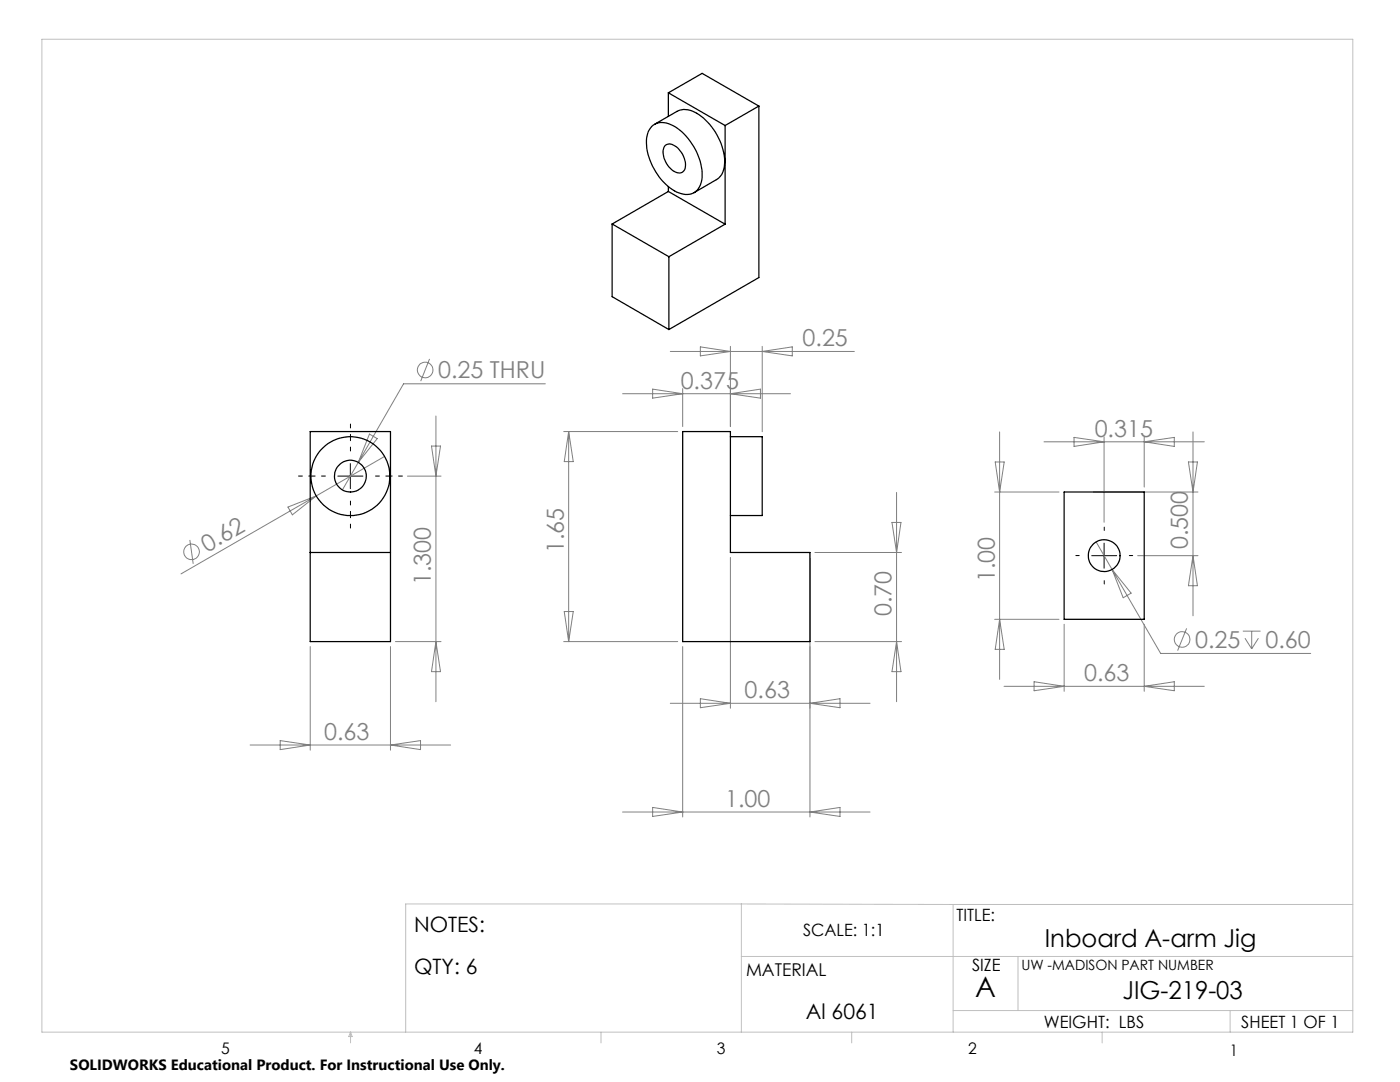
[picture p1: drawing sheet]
<svg xmlns="http://www.w3.org/2000/svg" width="279mm" height="216mm" viewBox="0 0 279 216" stroke-linecap="round" stroke-linejoin="round" font-family="sans-serif">
<g fill="none" stroke="#808080" stroke-width=".2">
<path d="M85.7 71.6l-1.7 4.5M108.8 76.6h-28.3l-9 15.7M124.2 78.6h33.6M130.2 77.6l6 1-6 .8zM133.8 70.1h36.7M136.2 77.5v7.6M139.8 69.2l6 .9-6 .9zM145.8 78.6l6-1v1.8zM145.8 69.1v16M152.1 69.1v17M152.1 70.1l6-.9v1.8zM63.1 99l-27 15.5"/>
<path d="M71.5 92.3l-3.2 5.5M73.7 86.6l1.6 .9-3.8 4.8zM76.7 91.1l-13.6 7.9M81.3 95h6.7M86.1 89h1.8l-.9 6zM87 83v57M112.5 86.1h22.8M113.5 86.1v41.9M113.5 86.1l.9 6h-1.8zM178.9 98.2v41.8M198.5 98.2h12.8M198.6 92.2h1.8l-.9 6z"/>
<path d="M199.5 86.2v49.4M208.4 88.2h31.9M214.3 87.3l6 .9-6 .9zM218.2 98.2h20.9M220.3 87.2v17M228.4 87.2v10M228.4 88.2l6-.9v1.8zM237.2 92.2h1.8l-.9 6zM238.1 86.2v36.7M37.9 107.7l.7 4.8M57.5 101.2l5.6-2.2-4.8 3.7zM145.8 111.2v30.1"/>
<path d="M161.6 111.2v51.8M162.6 110.2h17.3M178 104.2h1.8l-.9 6zM218.8 108.1l12.8 22.3h30M221.9 113.6l3.8 4.8-1.5 .9zM227 110.9h12.1M238.1 110.9l.9 6h-1.8zM61.9 129v20.7M77.9 129v20.7M78.9 128h9.1M87 128l.9 6h-1.8zM112.5 128h22.8"/>
<path d="M112.6 122h1.8l-.9 6zM136.2 129v34M139.8 139.4l6 .9-6 .9zM162.6 128h17.3M178.9 128l.9 6h-1.8zM198.5 123.6h12.8M199.5 123.6l.9 6h-1.8zM200.4 136.9h39.9M206.4 136l6 .9-6 .9zM212.4 124.6v13.3M228.4 124.6v13.3M228.4 136.9l6-.9v1.8z"/>
<path d="M236.8 125.4l-1.8 4.4M248 125.9h3.6M248.5 127.4l1.3 2.1M249.8 125.9v3.6M251.1 127.4l-1.3 2.1M49.9 148.7h40M55.9 147.8l6 .9-6 .9zM77.9 148.7l6-.9v1.8zM133.8 140.3h39.8M161.6 140.3l6-.9v1.8zM124.2 162h49.4M130.2 161.1l6 .9-6 .9z"/>
<path d="M161.6 162l6-.9v1.8z"/>
<circle cx="84.8" cy="73.8" r="1.55"/>
<circle cx="38.2" cy="110.1" r="1.56"/>
<circle cx="235.9" cy="127.6" r="1.55"/>
</g>
<path d="M215.4 110.9h-.7M220.4 105.9v-.7M220.4 115.9v.6M225.4 110.9h.7" fill="none" stroke="#000" stroke-width=".2" stroke-dasharray="15.2 1.3 1.3 1.3"/>
<path d="M64.9 95h-5.3M69.9 90v-5.4M69.9 100v5.4M74.9 95h5.4" fill="none" stroke="#000" stroke-width=".2" stroke-dasharray="15.2 1.3 1.3 1.3" stroke-dashoffset="14.5"/>
<path d="M67.4 95h5M69.9 92.5v5M217.9 110.9h4.9M220.3 108.4v5" fill="none" stroke="#000" stroke-width=".2"/>
<g fill="none" stroke="#c0c0c0" stroke-width=".2">
<path d="M8.4 7.8h261.6v198.2h-261.6zM148 180.4v25.6M148 180.4h-67v25.6M148 190.9h122M148 180.4l42.2 .1M190.2 180.5v25.5M190.2 180.5h79.8M203.2 190.9v10.7M70 206v2.1M70 206l.3 .8h-.7zM119.9 206v2.1M170 206v2.1"/>
<path d="M190.2 201.6h79.8M220 206v2.1M245.5 201.6v4.4"/>
</g>
<g fill="none" stroke="#000" stroke-width=".25">
<path d="M133.4 18.5l6.7-3.9 11.3 6.6M133.4 18.5l11.3 6.5M133.4 18.5v4.7M130.1 25.2a3.4 3.4 0 0 1 4.2-.1 11.8 11.8 0 0 1 5.8 10.8 3.1 3.1 0 0 1-4.6 2.6 11.8 11.8 0 0 1-6.5-11l.4-1.3zM130.6 24.8l4.5-2.6a4.4 4.4 0 0 1 4.8 1 12.2 12.2 0 0 1 4.7 9.9 3.3 3.3 0 0 1-1.6 2.7l-4.5 2.7M132.7 29.1a1.85 1.85 0 0 1 2.6 .5 4.4 4.4 0 0 1 1.3 4.3 1.34 1.34 0 0 1-2 .3 4.6 4.6 0 0 1-2.1-4.7zM133.4 38.2l11.3 6.5M133.4 37.3v.9M133.4 38.2l-11.2 6.5M144.7 25v19.7M151.4 21.2v34.2l-17.9 10.4M151.4 21.2l-6.7 3.8"/>
<path d="M122.2 44.7l11.3 6.5M122.2 44.7v14.5l11.3 6.6M133.5 51.2v14.6M144.7 44.7l-11.2 6.5M61.9 86.1h16v41.9h-16zM136.2 86.1h9.6v24.1h15.8v17.8h-25.4zM145.8 87.1h6.3v15.8h-6.3M212.4 98.2h16v25.4h-16zM61.9 110.2h16"/>
<circle cx="69.9" cy="95" r="3.2"/>
<circle cx="69.9" cy="95" r="7.9"/>
<circle cx="220.3" cy="110.9" r="3.2"/>
</g>
<text font-size="5.6" x="194.6" y="199">A</text>
<g font-size="4.9">
<text x="208.5" y="188.9">Inboard A-arm Jig</text>
<text x="224" y="199.4">JIG-219-03</text>
</g>
<g font-size="4.7" fill="#808080">
<text x="160.2" y="69.1">0.25</text>
<text x="87.4" y="75.5">0.25 THRU</text>
<text x="135.8" y="77.5">0.375</text>
<text x="218.5" y="87.1">0.315</text>
<text x="41.3" y="110.3" transform="rotate(-30 41.3 110.3)">0.62</text>
<text x="112.5" y="110.4" transform="rotate(-90 112.5 110.4)">1.65</text>
<text x="237.1" y="109.6" transform="rotate(-90 237.1 109.6)">0.500</text>
<text x="86" y="116.8" transform="rotate(-90 86 116.8)">1.300</text>
<text x="198.5" y="116.2" transform="rotate(-90 198.5 116.2)">1.00</text>
<text x="177.9" y="122.9" transform="rotate(-90 177.9 122.9)">0.70</text>
<text x="238.5" y="129.3">0.25</text>
<text x="252.6" y="129.3">0.60</text>
<text x="216.4" y="135.9">0.63</text>
<text x="148.6" y="139.3">0.63</text>
<text x="64.7" y="147.6">0.63</text>
<text x="144.7" y="161">1.00</text>
</g>
<g font-size="4.2">
<text x="82.6" y="185.9">NOTES:</text>
<text x="82.6" y="194.4">QTY: 6</text>
<text x="160.8" y="203.3">Al 6061</text>
</g>
<text font-size="3.5" x="148.9" y="194.7">MATERIAL</text>
<g font-size="3.4">
<text x="190.9" y="183.8">TITLE:</text>
<text x="160.3" y="186.8">SCALE: 1:1</text>
<text x="194" y="193.8">SIZE</text>
<text x="208.3" y="205.1">WEIGHT: LBS</text>
<text x="247.7" y="205.1">SHEET 1 OF 1</text>
</g>
<g font-size="3.2">
<text x="44.2" y="210.4">5</text>
<text x="94.6" y="210.3">4</text>
<text x="143.1" y="210.4">3</text>
<text x="193.2" y="210.3">2</text>
<text x="245.4" y="210.6">1</text>
</g>
<text font-size="3" x="14" y="213.5">SOLIDWORKS Educational Product. For Instructional Use Only.</text>
<text font-size="2.8" x="203.8" y="193.5">UW -MADISON PART NUMBER</text>
</svg>
